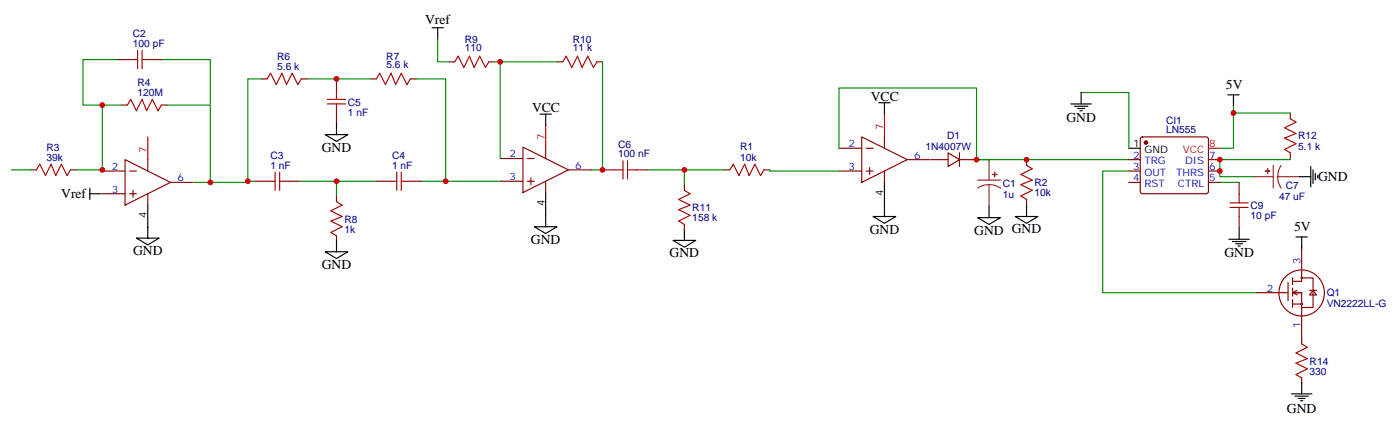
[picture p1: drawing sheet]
<svg xmlns="http://www.w3.org/2000/svg" width="434mm" height="133mm" viewBox="0 0 434 133" stroke-linecap="round" stroke-linejoin="round" font-family="sans-serif">
<path d="M303.4 55.9h7M306.9 57.3l-1.8 .2-1.7 .8M306.9 57.3l1.9 .2 1.6 .8M306.9 49.9v6M306.9 57.3v6.7M389.1 54.8h6M395.1 51.3v7M396.5 54.8l.3 1.9 .8 1.6M396.5 54.8h6.7M397.6 51.3l-.8 1.7-.3 1.8" fill="none" stroke="#8c2424" stroke-width=".35"/>
<g fill="#8c2424" stroke="#8c2424" stroke-width=".35">
<path d="M308 54.1l1.4 .1z"/>
<path d="M308.6 53.4l.1 1.4z"/>
<path d="M393.3 52.4l.1 1.4z"/>
<path d="M392.6 53.1h1.5z"/>
</g>
<g fill="none" stroke="#000" stroke-width=".35">
<path d="M134.1 8.6h3.5M135.8 8.6v3.5M104.4 38.2v3.6M167.6 35.4h3.5M169.3 35.4v3.5M272.7 31.9h3.5M274.5 31.9v3.5M332.3 32.2h6.4M333.4 32.9h4.2M334.4 33.7h2.1M335.1 34.4h.7M335.5 28.7v3.5"/>
<path d="M381 29.4h3.5M382.8 29.4v3.5M27.9 58.3v3.6M100.9 41.8h7l-3.5 2.1zM169.3 59.8v10.5M274.5 56.6v10.6M350.3 46h3.5M403.2 54.8h3.6M406.8 51.6v6.4M407.5 52.7v4.2M408.2 53.8v2.1M408.9 54.5v.7"/>
<path d="M27.9 60.1h3.5M42.3 73.9h7.1l-3.5 2.1zM45.9 63.6v10.3M100.9 78.1h7l-3.5 2.1zM104.4 74.6v3.5M165.8 70.3h7.1l-3.6 2.2zM208.8 74.6h7.1l-3.5 2.1zM212.4 71v3.6M270.9 67.2h7.1l-3.5 2.1zM303.4 67.5h7l-3.5 2.1zM306.9 64v3.5M315 67.2h7.1l-3.5 2.1z"/>
<path d="M318.6 63.6v3.6M381.4 74.2h6.3M382.4 74.9h4.2M383.5 75.6h2.1M384.2 76.3h.7M384.5 70.7v3.5M402.2 73.5h3.5M403.9 73.5v3.5M403.9 118.7v3.5M400.8 122.2h6.3M401.8 122.9h4.2M402.9 123.6h2.1"/>
<path d="M403.6 124.3h.7"/>
</g>
<path d="M169.3 38.6v7M274.5 35.4v7.1M45.9 42.5v7M375 46h3.5" fill="none" stroke="#f00" stroke-width=".35"/>
<g fill="none" stroke="#870000" stroke-width=".35">
<path d="M36.3 18.5h3.6M46.9 18.5h3.5M139.3 19.2h1.8M151.7 19.2h1.8M172.9 19.2h1.7M185.2 19.2h1.8M37.7 32.6h1.8M50.1 32.6h1.8M81.1 24.5h1.8M93.5 24.5h1.7M104.4 24.5v3.5M104.4 35.1v3.5"/>
<path d="M115 24.5h1.8M127.4 24.5h1.7M400.4 35.1v1.7M9.5 52.7h1.8M21.9 52.7h1.7M31.7 53.1h7.1M38.8 49.5l14.1 7.1-14.1 7zM40.2 53.1h2.1M41.3 59.1v2.1M45.9 49.5v3.6M52.9 56.6h7.1M79 56.2h3.5"/>
<path d="M89.6 56.2h3.5M116.8 56.2h3.5M127.4 56.2h3.5M155.2 56.2h7.1M155.2 49.2h7.1M162.3 45.6l14.1 7.1-14.1 7.1zM163.7 56.2h2.1M163.7 49.2h2.1M164.7 55.2v2.1M169.3 45.6v3.6M169.3 56.2v3.6M176.4 52.7h7"/>
<path d="M187 52.7h3.5M197.6 52.7h3.5M212.4 57.3v1.8M224.7 52.7h1.8M237.1 52.7h1.7M260.3 53.1h7.1M260.3 46h7.1M267.4 42.5l14.1 7-14.1 7.1zM268.8 53.1h2.1M268.8 46h2.1M269.9 52v2.1M274.5 42.5v3.5"/>
<path d="M274.5 53.1v3.5M281.5 49.5h7.1M288.9 49.5h5.3M294.2 47.4l3.5 2.1-3.5 2.1zM297.7 49.5h5.3M297.7 47.4v4.2M318.6 49.5v1.8M350.3 49.5h3.5M350.3 53.1h3.5M350.3 56.6h3.5M354.1 42.7l.4-.2h19.8l.5 .2 .2 .5v16.2l-.2 .5-.5 .2h-19.8l-.5-.2-.2-.5v-16.2zM375 49.5h3.5"/>
<path d="M375 53.1h3.5M375 56.6h3.5M384.5 56.6v3.5M400.4 47.4v1.8M31.7 60.1h7.1M40.2 60.1h2.1M45.9 60.1v3.5M104.4 60.8v1.8M104.4 73.2v1.7M212.4 69.6v1.8M318.6 61.9v1.7M384.5 67.2v3.5"/>
<path d="M403.9 76.7v10.6h-2.8M389.8 90.8h9.9M399.7 87.6v5.7M401.1 86.2v2.1M401.1 89.4v2.5M401.1 92.9v2.5M401.1 94.3h2.8M402.5 90.1l-1.4 .7 1.4 .7M403.9 86.2h3.6v9.2h-3.6M403.9 90.8h-2.8h2.8v15.9M406.4 90.1h2.1M407.5 90.1l1 1.4h-2.1z"/>
<path d="M403.9 117.3v1.7"/>
<circle cx="403.9" cy="90.9" r="7.1"/>
<circle cx="403.9" cy="86.2" r=".18"/>
<circle cx="403.9" cy="94.3" r=".18"/>
</g>
<g fill="none" stroke="#a10000" stroke-width=".35">
<path d="M39.9 18.5h2.8M42.7 15.7v5.6M44.1 18.5h2.8M44.1 15.7v5.6M141.1 19.2l1.1-1.8 1.7 3.6 1.8-3.6 1.4 3.6 1.8-3.6 1.7 3.6 1.1-1.8M174.6 19.2l1.1-1.8 1.7 3.6 1.8-3.6 1.4 3.6 1.8-3.6 1.7 3.6 1.1-1.8M39.5 32.6l1.1-1.8 1.7 3.6 1.8-3.6 1.4 3.6 1.8-3.6 1.7 3.6 1.1-1.8M82.9 24.5l1.1-1.8 1.7 3.5 1.8-3.5 1.4 3.5 1.8-3.5 1.7 3.5 1.1-1.7M101.6 30.8h5.6M101.6 32.2h5.6M104.4 28v2.8M104.4 32.2v2.9"/>
<path d="M116.8 24.5l1-1.8 1.8 3.5 1.8-3.5 1.4 3.5 1.7-3.5 1.8 3.5 1.1-1.7M400.4 36.8l1.8 1.1-3.6 1.8 3.6 1.7-3.6 1.4 3.6 1.8-3.6 1.8 1.8 1M11.3 52.7l1-1.8 1.8 3.6 1.8-3.6 1.4 3.6 1.7-3.6 1.8 3.6 1.1-1.8M82.5 56.2h2.9M85.4 53.4v5.7M86.8 56.2h2.8M86.8 53.4v5.7M120.3 56.2h2.8M123.1 53.4v5.7M124.5 56.2h2.9M124.5 53.4v5.7M190.5 52.7h2.8"/>
<path d="M193.3 49.9v5.6M194.7 52.7h2.9M194.7 49.9v5.6M212.4 59.1l1.7 1-3.5 1.8 3.5 1.7-3.5 1.5 3.5 1.7-3.5 1.8 1.8 1M226.5 52.7l1-1.8 1.8 3.6 1.8-3.6 1.4 3.6 1.7-3.6 1.8 3.6 1.1-1.8M318.6 51.3l1.7 1.1-3.5 1.7 3.5 1.8-3.5 1.4 3.5 1.8-3.5 1.7 1.8 1.1M104.4 62.6l1.8 1-3.5 1.8 3.5 1.8-3.5 1.4 3.5 1.7-3.5 1.8 1.7 1.1M381.7 64.3h5.6M381.7 62.9h5.6M384.5 60.1v2.8M384.5 64.3v2.9M403.9 106.7l1.8 1-3.5 1.8 3.5 1.8-3.5 1.4 3.5 1.7-3.5 1.8 1.7 1.1"/>
</g>
<g fill="none" stroke="#008700" stroke-width=".35">
<path d="M36.3 18.5h-10.5v14.1h11.9M50.4 18.5h14.9v13.7M135.8 12.1v7.1h3.5M153.5 19.2h19.4M155.2 19.2v30M187 19.2v33.5h-3.6M31.7 32.6v20.5M51.9 32.6h13.4v24M81.1 24.5h-4.2v31.7h-.7v.4h-15.9M95.2 24.5h19.8M129.1 24.5h9.2v31.7h-7.4M335.5 28.7h14.8v17.3"/>
<path d="M382.8 32.9v13.1h-4.3M382.8 35.1h17.6M3.5 52.7h6M23.6 52.7h8.1M76.9 56.2h2.1M93.1 56.2h23.7M104.4 56.2v4.6M138.3 56.2h16.9M201.1 52.7h23.6M212.4 52.7v4.6M238.8 52.7v.4h21.5M260.3 46v-18.7h42.7v22.2"/>
<path d="M303 49.5h3.9v.4M303 49.5h47.3M350.3 53.1h-8.1v37.7h47.6M378.5 56.6h6M400.4 49.2v.3h-21.9v5.3h10.6"/>
</g>
<circle cx="355.6" cy="44.2" r=".53" fill="#870000" stroke="#870000" stroke-width=".35"/>
<g fill="#c00">
<circle cx="318.6" cy="49.5" r=".88"/>
<circle cx="303" cy="49.5" r=".88"/>
<circle cx="104.4" cy="56.2" r=".88"/>
<circle cx="104.4" cy="24.5" r=".88"/>
<circle cx="65.3" cy="56.6" r=".88"/>
<circle cx="31.8" cy="32.6" r=".88"/>
<circle cx="31.8" cy="52.7" r=".88"/>
<circle cx="76.9" cy="56.2" r=".88"/>
<circle cx="138.3" cy="56.2" r=".88"/>
<circle cx="155.2" cy="19.2" r=".88"/>
<circle cx="212.4" cy="52.7" r=".88"/>
<circle cx="187" cy="52.7" r=".88"/>
<circle cx="382.8" cy="35.1" r=".88"/>
<circle cx="378.5" cy="53.1" r=".88"/>
<circle cx="378.5" cy="49.5" r=".88"/>
</g>
<g font-size="4.2">
<text x="131.9" y="7.4">Vref</text>
<text x="380.4" y="27.6">5V</text>
<text x="165.1" y="34.7">VCC</text>
<text x="270.2" y="31.2">VCC</text>
<text x="330.9" y="37.9">GND</text>
<text x="99.8" y="47.1">GND</text>
<text x="409" y="56.3">GND</text>
<text x="19" y="61.5">Vref</text>
<text x="401.6" y="71.7">5V</text>
<text x="164.7" y="75.6">GND</text>
<text x="269.9" y="72.5">GND</text>
<text x="302.3" y="72.8">GND GND</text>
<text x="41.3" y="79.2">GND</text>
<text x="99.8" y="83.4">GND</text>
<text x="207.8" y="79.9">GND</text>
<text x="379.9" y="79.9">GND</text>
<text x="399.3" y="128.2">GND</text>
</g>
<g font-size="3.2" fill="#000080">
<text x="41.2" y="11.6">C2</text>
<text x="41.2" y="14.6">100 pF</text>
<text x="144.2" y="13.3">R9</text>
<text x="144.3" y="15.8">110</text>
<text x="177.7" y="13.3">R10</text>
<text x="177.8" y="15.8">11 k</text>
<text x="86" y="21.7">5.6 k</text>
<text x="86" y="18.6">R6</text>
<text x="119.9" y="18.6">R7</text>
<text x="119.9" y="21">5.6 k</text>
<text x="42.6" y="29.8">120M</text>
<text x="42.6" y="26.7">R4</text>
<text x="107.9" y="35.8">1 nF</text>
<text x="107.9" y="32.8">C5</text>
<text x="361.8" y="41.3">LN555</text>
<text x="361.8" y="38.4">CI1</text>
<text x="14.4" y="46.8">R3</text>
<text x="191.9" y="45.8">C6</text>
<text x="229.7" y="46.7">R1</text>
<text x="287.2" y="46.5">1N4007W</text>
<text x="293.9" y="43.2">D1</text>
<text x="402.9" y="46.4">5.1 k</text>
<text x="402.9" y="43.2">R12</text>
<text x="14.4" y="49.9">39k</text>
<text x="83.9" y="52.4">1 nF</text>
<text x="83.9" y="49.3">C3</text>
<text x="121.6" y="52.4">1 nF</text>
<text x="121.6" y="49.3">C4</text>
<text x="191.9" y="48.8">100 nF</text>
<text x="229.7" y="49.9">10k</text>
<text x="311.1" y="58.1">C1</text>
<text x="321" y="57.7">R2</text>
<text x="399" y="58.8">C7</text>
<text x="214.8" y="65.6">R11</text>
<text x="311.1" y="61.3">1u</text>
<text x="321" y="60.9">10k</text>
<text x="388.1" y="64.8">C9</text>
<text x="396.9" y="61.9">47 uF</text>
<text x="106.9" y="69.1">R8</text>
<text x="214.8" y="68.7">158 k</text>
<text x="388.1" y="67.9">10 pF</text>
<text x="106.9" y="72.2">1k</text>
<text x="411.7" y="95.2">VN2222LL-G</text>
<text x="411.7" y="91.9">Q1</text>
<text x="406.4" y="113.1">R14</text>
<text x="406.4" y="116.3">330</text>
</g>
<g font-size="3.2" fill="#f00">
<text x="274.1" y="40.4" transform="rotate(-90 274.1 40.4)">7</text>
<text x="45.5" y="47.4" transform="rotate(-90 45.5 47.4)">7</text>
<text x="169" y="43.5" transform="rotate(-90 169 43.5)">7</text>
<text x="367.1" y="47.4">VCC</text>
<text x="375.2" y="45.6">8</text>
</g>
<g font-size="3.2" fill="#00f">
<text x="263.3" y="45.6">2</text>
<text x="34.7" y="52.7">2</text>
<text x="158.1" y="48.8">2</text>
<text x="178.5" y="52.4">6</text>
<text x="263.3" y="52.7">3</text>
<text x="283.6" y="49.2">6</text>
<text x="351.6" y="49.2">2</text>
<text x="351.6" y="52.7">3</text>
<text x="355.1" y="50.9">TRG</text>
<text x="367.7" y="50.9">DIS</text>
<text x="375.2" y="52.7">6</text>
<text x="375.2" y="49.2">7</text>
<text x="34.7" y="59.8">3</text>
<text x="55" y="56.2">6</text>
<text x="158.1" y="55.9">3</text>
<text x="351.6" y="56.2">4</text>
<text x="355.1" y="54.5">OUT</text>
<text x="355.1" y="58">RST</text>
<text x="365" y="54.5">THRS</text>
<text x="365.6" y="58">CTRL</text>
<text x="375.2" y="56.2">5</text>
<text x="403.6" y="82" transform="rotate(-90 403.6 82)">3</text>
<text x="393.1" y="90.5">2</text>
<text x="403.6" y="101.6" transform="rotate(-90 403.6 101.6)">1</text>
</g>
<g font-size="3.2">
<text x="351.6" y="45.6">1</text>
<text x="355.1" y="47.4">GND</text>
<text x="169" y="63.9" transform="rotate(-90 169 63.9)">4</text>
<text x="274.1" y="60.7" transform="rotate(-90 274.1 60.7)">4</text>
<text x="45.5" y="67.8" transform="rotate(-90 45.5 67.8)">4</text>
</g>
</svg>
